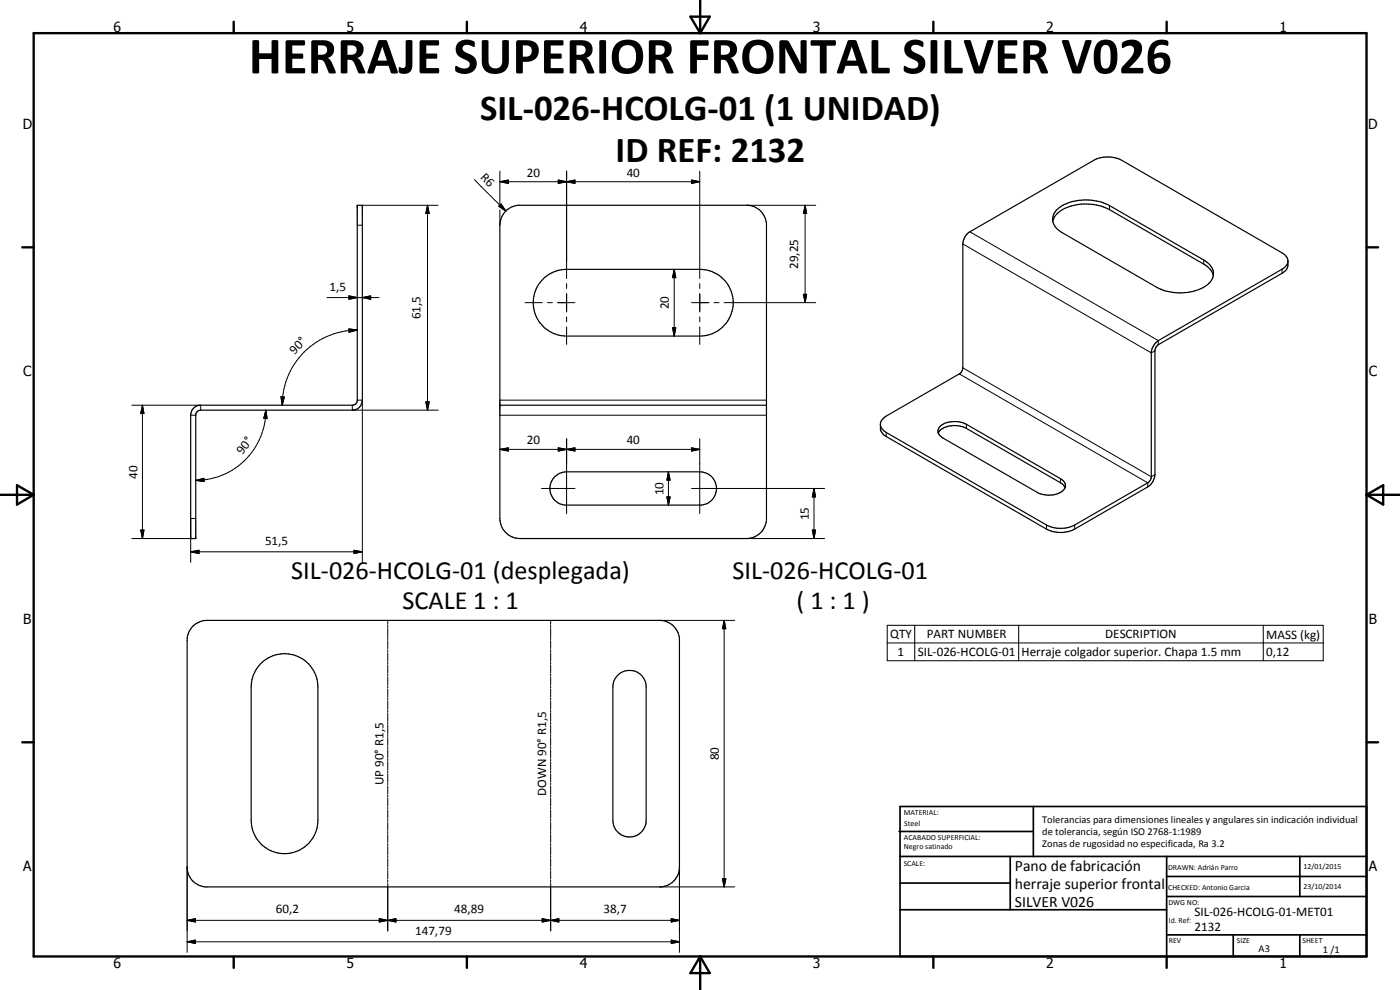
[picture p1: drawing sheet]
<svg xmlns="http://www.w3.org/2000/svg" width="420mm" height="297mm" viewBox="0 0 420 297" stroke-linecap="round" stroke-linejoin="round" font-family="sans-serif">
<g fill="none" stroke="#000" stroke-width=".35">
<path d="M107.2 61.6h1.5v58.5a3 3 0 0 1-2.6 3h-45.9l-1 .4-.5 .8v37.3h-1.5v-37a3 3 0 0 1 2.6-3h45.9l1.1-.4 .4-.8zM151.8 63.3l1.4-1 2.2-.7h69.2a6 6 0 0 1 5.4 5.4v89.2a6.1 6.1 0 0 1-5.9 5.4h-68.1a6.1 6.1 0 0 1-6-6v-88a6 6 0 0 1 1.8-4.3zM290.5 69.9l37.7-21.8a9.3 9.3 0 0 1 8.5 0l48.1 27.8a3.4 3.4 0 0 1 1.6 4.3l-.6 1-1 .8-37.2 21.4-.6 .6-.4 1v37.4a4.9 4.9 0 0 1-2.1 3.7l-22 12.6a9.2 9.2 0 0 1-8.4 0l-48.1-27.7-1-.8-.7-1v-2.6l1.3-1.5 22.5-13 .7-.9 .2-.6v-37.7l.4-1.4zM316 66.4a6.9 6.9 0 0 1 5.5-4.6 15.8 15.8 0 0 1 11.5 1.1l28.3 16.3a5.6 5.6 0 0 1 2.8 3.5M317.2 62.9a14.4 14.4 0 0 1 13.3-2.3l2.5 1.1 28.3 16.3a4.5 4.5 0 0 1 2.7 5.3 8.7 8.7 0 0 1-7 4.3 16 16 0 0 1-9.9-1.4l-28.3-16.4a4.2 4.2 0 0 1-1.9-6.5zM386.5 78.3l-.4 1.3-1.3 1.2-37.2 21.4a5.1 5.1 0 0 0-2.1 3.3v38.1l-1 1.3-22 12.6a9.5 9.5 0 0 1-8.4 0l-48.1-27.7-1.3-1.1-.5-1.1M163.1 83.6a10 10 0 0 1 6.9-2.8h40a10 10 0 0 1 10 10 10 10 0 0 1-10 10h-40a10 10 0 0 1-9.2-6.2 10 10 0 0 1 2.3-11zM150 121.6h80M281.6 130a5.4 5.4 0 0 1 5.6-2.3l2.8 .8 28.3 16.4 .9 .6 .4 .8M281.9 128.2a7.4 7.4 0 0 1 8.1-.9l28.3 16.3a2.26 2.26 0 0 1 1.4 2.5 2.26 2.26 0 0 1-2 1.9l-1.4 .5-1.7 .1-3-.6-28.7-16.6a2.15 2.15 0 0 1-1-3.2zM166.6 142.9l1.3-.9 2.1-.4h40a5 5 0 0 1 5 4.7 5 5 0 0 1-4.4 5.3h-41.1a5.1 5.1 0 0 1-4.2-3.4 5.1 5.1 0 0 1 1.3-5.3zM57.9 187.9a6.2 6.2 0 0 1 4.2-1.8h135.8a6 6 0 0 1 6 5.5v69.1a6 6 0 0 1-5.4 5.4h-137a5.9 5.9 0 0 1-5.3-5.4v-69.1l.4-1.8z"/>
<path d="M78.2 199.2a10 10 0 0 1 10.9-2.3 10 10 0 0 1 6.3 9.2v40a10 10 0 0 1-10 10 10 10 0 0 1-10-10v-40a10 10 0 0 1 2.8-6.9zM185.3 202.7a5 5 0 0 1 5.5-1.2 5 5 0 0 1 3.1 4.6v40a5 5 0 0 1-5 5 5 5 0 0 1-5-5v-40l.3-1.6z"/>
</g>
<g fill="none" stroke="#000" stroke-width=".3">
<path d="M142.4 53.9l9.4 9.4M150 54.5l2.6-.5v1zM150 54.5h60M150 51.4v10.3M167.5 54l2.5 .5-2.5 .5zM167.5 54l5 1v-1l-5 1zM170 54.5l2.5-.5v1zM170 51.4v32.2M207.5 54l2.5 .5-2.5 .5zM210 51.4v32.2M107.2 67.6h1.5M108.7 61.6h22.8"/>
<path d="M128.3 61.6l.5 2.5h-1zM128.3 61.6v61.5M149.7 61.9l.7-.7 1.4 2.1zM150 63v4.6M224.1 61.6h20.7M241.6 61.6l.5 2.5h-1zM241.6 61.6v29.2M289 73.2l56.5 32.7 1.1-.6M291.1 69.6l56.5 32.6v1.2M333 61.7v1.2M361.3 78v1.2M98.1 89.3h15.6"/>
<path d="M104.7 88.8l2.5 .5-2.5 .5zM104.7 98.7l2.5 .3-2.4 .7zM107.2 99a22.5 22.5 0 0 0-22.5 22.6M108.7 89.3l2.5-.5v1zM157.6 90.8h5.2M164.3 90.8h1.5M167.3 90.8h5.2M170 85.1v1.5M170 88.1v5.5M170 95.1v1.5M170 98.1v5.2M201.8 98.3h1l-.5 2.5z"/>
<path d="M202.3 80.8l.5 2.5h-1zM202.3 80.8v20M207.5 90.8h5.3M210 85.1v1.5M210 88.1v5.5M210 95.1v1.5M210 98.1v5.2M214.3 90.8h1.5M217.3 90.8h27.5M241.1 88.3h1l-.5 2.5zM384.8 80.8v1.2M84.3 119l1 .1-.6 2.5z"/>
<path d="M287.9 112.2l56.6 32.7v1.2M289 110.4l56.5 32.6 1.1-.6M39.6 121.6h20.6v1.5M42.7 121.6l.5 2.5h-1zM42.7 121.6v40M57.2 124.6h1.5M79.8 123.1l.4 2.5-1-.1zM79.8 123.1a21.1 21.1 0 0 1-21.1 21M105.7 121.6v1.5h25.8M107.2 120.1h1.5v48.6M127.8 120.6h1l-.5 2.5zM150 134.8l2.6-.4v.9z"/>
<path d="M150 124.6h80M150 120.1h80M150 134.8h60M167.5 134.4l2.5 .4-2.5 .5zM170 134.8l2.5-.4v.9zM170 131.7v22.4M207.5 134.4l2.5 .4-2.5 .5zM210 131.7v22.4M266 129.8v1.2M290 127.3v1.2M42.2 159h1l-.5 2.6zM58.7 144.1l2.5-.6v1z"/>
<path d="M58.7 155.6h-1.5v13.1M162.5 146.6h10M200.1 149.1h1l-.5 2.5zM200.6 141.6l.5 2.5h-1zM200.6 141.6v10M207.5 146.6h40M243.8 159h1l-.5 2.6zM244.3 146.6l.5 2.5h-1zM244.3 146.6v15M314.1 157.5v1.2M318.3 143.6v1.3M322.5 157.5v1.2"/>
<path d="M39.6 161.6h19.1M57.2 165.6l2.5-.5v1zM57.2 165.6h51.5M106.2 165.1l2.5 .5-2.5 .5zM224.1 161.6h23.4M116.4 186.1v1.2M116.4 187.6v.7M116.4 188.6v2.4M116.4 191.3v.6M116.4 192.2v2.4M116.4 194.9v.6M116.4 195.8v2.4"/>
<path d="M116.4 198.5v.7M116.4 199.5v2.4M165.3 186.1v1.2M165.3 187.6v.7M165.3 188.6v2.4M165.3 191.3v.6M165.3 192.2v2.4M165.3 194.9v.6M165.3 195.8v2.4M165.3 198.5v.7M165.3 199.5v2.4M197.9 186.1h22.6"/>
<path d="M217.3 186.1l.5 2.5h-1zM217.3 186.1v80M266.3 187.6h130.8v10.6h-130.8zM266.3 192.9h130.8M274.5 187.6v10.6M305.7 187.6v10.6M379.1 187.6v10.6M116.4 202.2v.6M116.4 203.1v2.4M116.4 205.8v.6M116.4 206.8v2.4M116.4 209.5v.6"/>
<path d="M116.4 210.4v2.4M116.4 213.1v.6M116.4 214v2.5M116.4 216.7v.6M116.4 217.6v2.5M165.3 202.2v.6M165.3 203.1v2.4M165.3 205.8v.6M165.3 206.8v2.4M165.3 209.5v.6M165.3 210.4v2.4M165.3 213.1v.6"/>
<path d="M165.3 214v2.5M165.3 216.7v.6M165.3 217.6v2.5M116.4 220.4v.6M116.4 221.3v2.4M116.4 224v.6M116.4 224.9v2.4M116.4 227.6v.7M116.4 228.6v2.4M116.4 231.3v.6M116.4 232.2v2.4M116.4 234.9v.6"/>
<path d="M116.4 235.8v2.5M116.4 238.5v.6M116.4 239.4v2.5M165.3 220.4v.6M165.3 221.3v2.4M165.3 224v.6M165.3 224.9v2.4M165.3 227.6v.7M165.3 228.6v2.4M165.3 231.3v.6M165.3 232.2v2.4M165.3 234.9v.6"/>
<path d="M165.3 235.8v2.5M165.3 238.5v.6M165.3 239.4v2.5M116.4 242.2v.6M116.4 243.1v2.4M116.4 245.8v.6M116.4 246.8v2.4M116.4 249.5v.6M116.4 250.4v2.4M116.4 253.1v.6M116.4 254v2.4M116.4 256.7v.6"/>
<path d="M116.4 257.6v2.5M165.3 242.2v.6M165.3 243.1v2.4M165.3 245.8v.6M165.3 246.8v2.4M165.3 249.5v.6M165.3 250.4v2.4M165.3 253.1v.6M165.3 254v2.4M165.3 256.7v.6M165.3 257.6v2.5M56.2 276.1l2.4-.5v1z"/>
<path d="M56.2 276.1h147.7M56.2 260.1v25.6M113.8 275.6l2.6 .5-2.6 .5zM116.4 276.1l2.4-.5v1zM116.4 260.4v.6M116.4 261.3v2.4M116.4 264v.6M116.4 264.9v14.4M162.7 275.6l2.6 .5-2.6 .5zM165.3 276.1l2.4-.5v1zM165.3 260.4v.6M165.3 261.3v2.4"/>
<path d="M165.3 264v.6M165.3 264.9v14.4M197.9 266.1h22.6M201.5 275.6l2.4 .5-2.4 .5zM203.9 260.1v25.6M216.8 263.7h1l-.5 2.4zM56.2 282.6l2.4-.5v1zM56.2 282.6h147.7M201.5 282.1l2.4 .5-2.4 .5z"/>
</g>
<g fill="#000">
<circle cx="107.2" cy="61.6" r=".18"/>
<circle cx="108.7" cy="61.6" r=".18"/>
<circle cx="150" cy="121.6" r=".18"/>
<circle cx="230" cy="121.6" r=".18"/>
</g>
<g fill="none" stroke="#000" stroke-width=".71">
<path d="M10.1 9.9h400v277.1h-400zM70.1 6.5v3.4M140.1 6.5v3.4M207.2 5h5.8l-2.9 4.9zM210.1 0v9.9M280.1 6.5v3.4M350.1 6.5v3.4M6.7 74.2h3.4M410.1 74.2h3.5M.1 148.5h10M5.1 145.6l5 2.9-5 2.9zM410.1 148.5h10"/>
<path d="M410.1 148.5l5-2.9v5.8zM6.7 222.7h3.4M410.1 222.7h3.5M70.1 287v3.4M140.1 287v3.4M210.1 287v10M210.1 287l2.9 5h-5.8zM280.1 287v3.4M350.1 287v3.4"/>
</g>
<g fill="none" stroke="#000" stroke-width=".51">
<path d="M269.8 249.5h40.3M270.1 242h140v45h-140zM270.1 257h140M303.2 257v16M310.1 242v15M350.1 257v30M390.1 257v12M270.1 265h33.1M270.1 273h80M350.1 269h60M350.1 263h60M350.1 280.5h60"/>
<path d="M370.1 280.5v6.5M390.1 280.5v6.5"/>
</g>
<g fill="#000">
<path d="M150 54.5l2.6-.5v1zM167.5 54l2.5 .5-2.5 .5zM170 54.5l2.5-.5v1zM207.5 54l2.5 .5-2.5 .5zM128.3 61.6l.5 2.5h-1zM149.7 61.9l.7-.7 1.4 2.1zM241.6 61.6l.5 2.5h-1zM104.7 88.8l2.5 .5-2.5 .5zM104.7 98.7l2.5 .3-2.4 .7zM108.7 89.3l2.5-.5v1zM201.8 98.3h1l-.5 2.5zM202.3 80.8l.5 2.5h-1z"/>
<path d="M241.1 88.3h1l-.5 2.5zM84.3 119l1 .1-.6 2.5zM42.7 121.6l.5 2.5h-1zM79.8 123.1l.4 2.5-1-.1zM127.8 120.6h1l-.5 2.5zM150 134.8l2.6-.4v.9zM167.5 134.4l2.5 .4-2.5 .5zM170 134.8l2.5-.4v.9zM207.5 134.4l2.5 .4-2.5 .5zM42.2 159h1l-.5 2.6zM58.7 144.1l2.5-.6v1zM200.1 149.1h1l-.5 2.5z"/>
<path d="M200.6 141.6l.5 2.5h-1zM243.8 159h1l-.5 2.6zM244.3 146.6l.5 2.5h-1zM57.2 165.6l2.5-.5v1zM106.2 165.1l2.5 .5-2.5 .5zM217.3 186.1l.5 2.5h-1zM56.2 276.1l2.4-.5v1zM113.8 275.6l2.6 .5-2.6 .5zM116.4 276.1l2.4-.5v1zM162.7 275.6l2.6 .5-2.6 .5zM165.3 276.1l2.4-.5v1zM201.5 275.6l2.4 .5-2.4 .5z"/>
<path d="M216.8 263.7h1l-.5 2.4zM56.2 282.6l2.4-.5v1zM201.5 282.1l2.4 .5-2.4 .5z"/>
</g>
<text font-size="15.8" x="74.7" y="22">HERRAJE SUPERIOR FRONTAL SILVER V026</text>
<g font-size="11">
<text x="144.1" y="36.1">SIL-026-HCOLG-01 (1 UNIDAD)</text>
<text x="184.7" y="48.7">ID REF: 2132</text>
</g>
<g font-size="7.9">
<text x="87.4" y="173.7">SIL-026-HCOLG-01 (desplegada)</text>
<text x="219.8" y="173.7">SIL-026-HCOLG-01</text>
<text x="120.8" y="182.7">SCALE 1 : 1</text>
<text x="239.1" y="182.8">( 1 : 1 )</text>
</g>
<g font-size="4.7">
<text x="304.6" y="261.2">Pano de fabricación</text>
<text x="304.6" y="266.6">herraje superior frontal</text>
<text x="304.6" y="272">SILVER V026</text>
</g>
<g font-size="4.2">
<text x="34" y="9.6">6</text>
<text x="104" y="9.6">5</text>
<text x="174" y="9.6">4</text>
<text x="244" y="9.6">3</text>
<text x="314" y="9.6">2</text>
<text x="384" y="9.6">1</text>
<text x="6.8" y="38.7">D</text>
<text x="410.6" y="38.7">D</text>
<text x="7" y="112.9">C</text>
<text x="410.8" y="112.9">C</text>
<text x="7" y="187.1">B</text>
<text x="410.8" y="187.1">B</text>
<text x="7" y="261.4">A</text>
<text x="410.8" y="261.4">A</text>
<text x="34" y="290.4">6</text>
<text x="104" y="290.4">5</text>
<text x="174" y="290.4">4</text>
<text x="244" y="290.4">3</text>
<text x="314" y="290.4">2</text>
<text x="384" y="290.4">1</text>
</g>
<g font-size="3.9">
<text x="144" y="53.4" transform="rotate(45 144 53.4)">R6</text>
<text x="158.1" y="53">20</text>
<text x="188.1" y="53">40</text>
<text x="239.5" y="80.7" transform="rotate(-90 239.5 80.7)">29,25</text>
<text x="98.9" y="87.2">1,5</text>
<text x="126.2" y="95.8" transform="rotate(-90 126.2 95.8)">61,5</text>
<text x="200.8" y="92.8" transform="rotate(-90 200.8 92.8)">20</text>
<text x="88.3" y="106.5" transform="rotate(-45 88.3 106.5)">90°</text>
<text x="72.8" y="136.5" transform="rotate(-54 72.8 136.5)">90°</text>
<text x="158.1" y="133.3">20</text>
<text x="188.1" y="133.3">40</text>
<text x="41.2" y="143.6" transform="rotate(-90 41.2 143.6)">40</text>
<text x="199.1" y="148.6" transform="rotate(-90 199.1 148.6)">10</text>
<text x="242.7" y="156.1" transform="rotate(-90 242.7 156.1)">15</text>
<text x="79.5" y="163.5">51,5</text>
<text x="267.2" y="191.6">QTY</text>
<text x="278.2" y="191.5">PART NUMBER</text>
<text x="331.7" y="191.6">DESCRIPTION</text>
<text x="380" y="191.6">MASS (kg)</text>
<text x="269.4" y="196.8">1</text>
<text x="275.5" y="196.8">SIL-026-HCOLG-01</text>
<text x="306.6" y="196.9">Herraje colgador superior. Chapa 1.5 mm</text>
<text x="380" y="196.8">0,12</text>
<text x="215.8" y="228.1" transform="rotate(-90 215.8 228.1)">80</text>
<text x="115.1" y="235.5" transform="rotate(-90 115.1 235.5)">UP 90° R1,5</text>
<text x="163.9" y="238.8" transform="rotate(-90 163.9 238.8)">DOWN 90° R1,5</text>
<text x="82.8" y="274.1">60,2</text>
<text x="136.3" y="274.1">48,89</text>
<text x="181.1" y="274.1">38,7</text>
<text x="358.5" y="275">SIL-026-HCOLG-01-MET01</text>
<text x="124.6" y="280.5">147,79</text>
<text x="358.5" y="279.4">2132</text>
</g>
<g font-size="3.1">
<text x="312.7" y="246.8">Tolerancias para dimensiones lineales y angulares sin indicación individual</text>
<text x="312.7" y="250.4">de tolerancia, según ISO 2768-1:1989</text>
<text x="312.7" y="254">Zonas de rugosidad no especificada, Ra 3.2</text>
<text x="377.7" y="285.6">A3</text>
<text x="397" y="285.9">1 /1</text>
</g>
<g font-size="2.4">
<text x="271.2" y="244.4">MATERIAL:</text>
<text x="271.3" y="252">ACABADO SUPERFICIAL:</text>
<text x="271.4" y="247.9">Steel</text>
<text x="271.3" y="254.6">Negro satinado</text>
<text x="271.2" y="259.7">SCALE:</text>
<text x="350.6" y="261">DRAWN: Adrián Parro</text>
<text x="391.2" y="260.6">12/01/2015</text>
<text x="350.6" y="267">CHECKED: Antonio Garcia</text>
<text x="391.2" y="266.7">23/10/2014</text>
<text x="350.6" y="271.4">DWG NO:</text>
<text x="350.8" y="276.9">Id. Ref:</text>
<text x="350.8" y="282.8">REV</text>
<text x="371.2" y="282.9">SIZE</text>
<text x="390.9" y="282.9">SHEET</text>
</g>
</svg>
